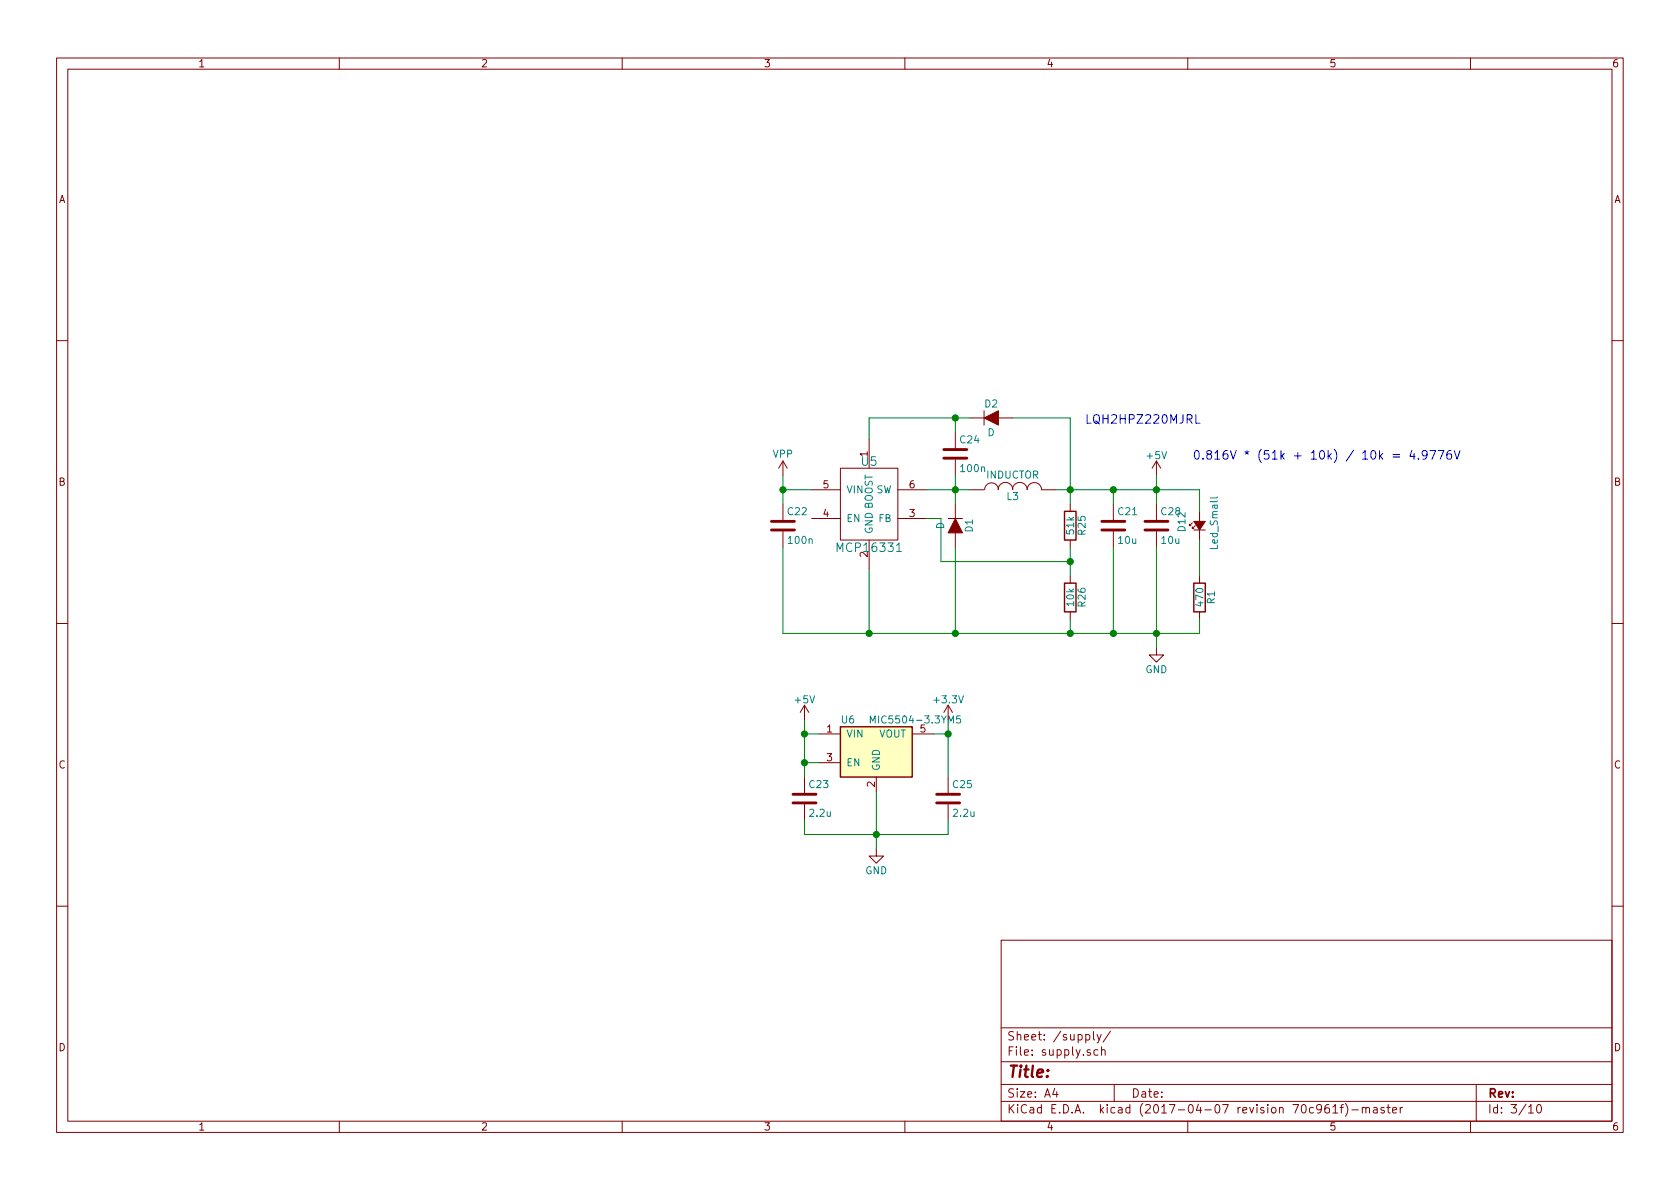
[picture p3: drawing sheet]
EESchema Schematic File Version 2
LIBS:stmbl
LIBS:transistors
LIBS:stm32
LIBS:conn
LIBS:power
LIBS:74xgxx
LIBS:74xx
LIBS:ac-dc
LIBS:actel
LIBS:adc-dac
LIBS:Altera
LIBS:analog_devices
LIBS:analog_switches
LIBS:atmel
LIBS:audio
LIBS:brooktre
LIBS:cmos_ieee
LIBS:cmos4000
LIBS:contrib
LIBS:cypress
LIBS:dc-dc
LIBS:device
LIBS:digital-audio
LIBS:diode
LIBS:display
LIBS:dsp
LIBS:elec-unifil
LIBS:ESD_Protection
LIBS:ftdi
LIBS:gennum
LIBS:graphic
LIBS:hc11
LIBS:intel
LIBS:interface
LIBS:ir
LIBS:Lattice
LIBS:linear
LIBS:logo
LIBS:maxim
LIBS:memory
LIBS:microchip_dspic33dsc
LIBS:microchip_pic10mcu
LIBS:microchip_pic12mcu
LIBS:microchip_pic16mcu
LIBS:microchip_pic18mcu
LIBS:microchip_pic32mcu
LIBS:microchip
LIBS:microcontrollers
LIBS:motor_drivers
LIBS:motorola
LIBS:msp430
LIBS:nordicsemi
LIBS:nxp_armmcu
LIBS:onsemi
LIBS:opto
LIBS:Oscillators
LIBS:philips
LIBS:Power_Management
LIBS:powerint
LIBS:pspice
LIBS:references
LIBS:regul
LIBS:relays
LIBS:rfcom
LIBS:sensors
LIBS:silabs
LIBS:siliconi
LIBS:stm8
LIBS:supertex
LIBS:switches
LIBS:texas
LIBS:transf
LIBS:ttl_ieee
LIBS:valves
LIBS:video
LIBS:Xicor
LIBS:stmsp-cache
EELAYER 26 0
EELAYER END
$Descr A4 11693 8268
encoding utf-8
Sheet 3 10
Title ""
Date ""
Rev ""
Comp ""
Comment1 ""
Comment2 ""
Comment3 ""
Comment4 ""
$EndDescr
$Comp
L MCP16331 U5
U 1 1
P 6050 3500
F 0 "U5" H 6050 3800 60  0000 C CNN
F 1 "MCP16331" H 6050 3200 60  0000 C CNN
F 2 "stmbl:SOT-23-6" H 6650 3750 60  0001 C CNN
F 3 "" H 6650 3750 60  0001 C CNN
	1    6050 3500
	1    0    0    -1  
$EndComp
$Comp
L INDUCTOR L3
U 1 1
P 7050 3400
F 0 "L3" V 7000 3400 50  0000 C CNN
F 1 "INDUCTOR" V 7150 3400 50  0000 C CNN
F 2 "stmbl:SMD_INDUCTOR_32x25" H 7050 3400 50  0001 C CNN
F 3 "" H 7050 3400 50  0000 C CNN
	1    7050 3400
	0    -1   -1   0   
$EndComp
$Comp
L C C23
U 1 1
P 5600 5550
F 0 "C23" H 5625 5650 50  0000 L CNN
F 1 "2.2u" H 5625 5450 50  0000 L CNN
F 2 "stmbl:C_0603" H 5638 5400 50  0001 C CNN
F 3 "" H 5600 5550 50  0000 C CNN
	1    5600 5550
	1    0    0    -1  
$EndComp
$Comp
L C C25
U 1 1
P 6600 5550
F 0 "C25" H 6625 5650 50  0000 L CNN
F 1 "2.2u" H 6625 5450 50  0000 L CNN
F 2 "stmbl:C_0603" H 6638 5400 50  0001 C CNN
F 3 "" H 6600 5550 50  0000 C CNN
	1    6600 5550
	1    0    0    -1  
$EndComp
$Comp
L C C24
U 1 1
P 6650 3150
F 0 "C24" H 6675 3250 50  0000 L CNN
F 1 "100n" H 6675 3050 50  0000 L CNN
F 2 "stmbl:C_0603" H 6688 3000 50  0001 C CNN
F 3 "" H 6650 3150 50  0000 C CNN
	1    6650 3150
	1    0    0    -1  
$EndComp
$Comp
L C C22
U 1 1
P 5450 3650
F 0 "C22" H 5475 3750 50  0000 L CNN
F 1 "100n" H 5475 3550 50  0000 L CNN
F 2 "stmbl:C_0603" H 5488 3500 50  0001 C CNN
F 3 "" H 5450 3650 50  0000 C CNN
	1    5450 3650
	1    0    0    -1  
$EndComp
$Comp
L D D1
U 1 1
P 6650 3650
F 0 "D1" H 6650 3750 50  0000 C CNN
F 1 "D" H 6650 3550 50  0000 C CNN
F 2 "stmbl:SMA_Standard" H 6650 3650 50  0001 C CNN
F 3 "" H 6650 3650 50  0000 C CNN
	1    6650 3650
	0    1    1    0   
$EndComp
$Comp
L R R25
U 1 1
P 7450 3650
F 0 "R25" V 7530 3650 50  0000 C CNN
F 1 "51k" V 7450 3650 50  0000 C CNN
F 2 "stmbl:R_0603" V 7380 3650 50  0001 C CNN
F 3 "" H 7450 3650 50  0000 C CNN
	1    7450 3650
	1    0    0    -1  
$EndComp
$Comp
L R R26
U 1 1
P 7450 4150
F 0 "R26" V 7530 4150 50  0000 C CNN
F 1 "10k" V 7450 4150 50  0000 C CNN
F 2 "stmbl:R_0603" V 7380 4150 50  0001 C CNN
F 3 "" H 7450 4150 50  0000 C CNN
	1    7450 4150
	1    0    0    -1  
$EndComp
$Comp
L D D2
U 1 1
P 6900 2900
F 0 "D2" H 6900 3000 50  0000 C CNN
F 1 "D" H 6900 2800 50  0000 C CNN
F 2 "stmbl:SOD-123" H 6900 2900 50  0001 C CNN
F 3 "" H 6900 2900 50  0000 C CNN
	1    6900 2900
	1    0    0    -1  
$EndComp
Wire Wire Line
	6050 3050 6050 2900
Wire Wire Line
	6050 2900 6750 2900
Wire Wire Line
	6650 3000 6650 2900
Connection ~ 6650 2900
Wire Wire Line
	6450 3400 6750 3400
Wire Wire Line
	6650 3300 6650 3500
Connection ~ 6650 3400
Wire Wire Line
	7350 3400 8350 3400
Wire Wire Line
	7450 2900 7450 3500
Wire Wire Line
	7450 3800 7450 4000
Wire Wire Line
	6650 4400 6650 3800
Wire Wire Line
	5450 4400 8350 4400
Wire Wire Line
	7450 4400 7450 4300
Wire Wire Line
	6050 3950 6050 4400
Connection ~ 6650 4400
Connection ~ 7450 3400
Connection ~ 7450 4400
Wire Wire Line
	7050 2900 7450 2900
Wire Wire Line
	6450 3600 6550 3600
Wire Wire Line
	6550 3600 6550 3900
Wire Wire Line
	6550 3900 7450 3900
Connection ~ 7450 3900
Wire Wire Line
	5650 3400 5450 3400
Wire Wire Line
	5450 3300 5450 3500
Wire Wire Line
	5450 3800 5450 4400
Connection ~ 6050 4400
$Comp
L GND #PWR027
U 1 1
P 8050 4500
F 0 "#PWR027" H 8050 4250 50  0001 C CNN
F 1 "GND" H 8050 4350 50  0000 C CNN
F 2 "" H 8050 4500 50  0000 C CNN
F 3 "" H 8050 4500 50  0000 C CNN
	1    8050 4500
	1    0    0    -1  
$EndComp
$Comp
L +5V #PWR028
U 1 1
P 8050 3300
F 0 "#PWR028" H 8050 3150 50  0001 C CNN
F 1 "+5V" H 8050 3440 50  0000 C CNN
F 2 "" H 8050 3300 50  0000 C CNN
F 3 "" H 8050 3300 50  0000 C CNN
	1    8050 3300
	1    0    0    -1  
$EndComp
$Comp
L VPP #PWR029
U 1 1
P 5450 3300
F 0 "#PWR029" H 5450 3150 50  0001 C CNN
F 1 "VPP" H 5450 3450 50  0000 C CNN
F 2 "" H 5450 3300 50  0000 C CNN
F 3 "" H 5450 3300 50  0000 C CNN
	1    5450 3300
	1    0    0    -1  
$EndComp
Connection ~ 5450 3400
$Comp
L C C21
U 1 1
P 7750 3650
F 0 "C21" H 7775 3750 50  0000 L CNN
F 1 "10u" H 7775 3550 50  0000 L CNN
F 2 "stmbl:C_0603" H 7788 3500 50  0001 C CNN
F 3 "" H 7750 3650 50  0000 C CNN
	1    7750 3650
	1    0    0    -1  
$EndComp
$Comp
L C C28
U 1 1
P 8050 3650
F 0 "C28" H 8075 3750 50  0000 L CNN
F 1 "10u" H 8075 3550 50  0000 L CNN
F 2 "stmbl:C_0603" H 8088 3500 50  0001 C CNN
F 3 "" H 8050 3650 50  0000 C CNN
	1    8050 3650
	1    0    0    -1  
$EndComp
Wire Wire Line
	7750 4400 7750 3800
Wire Wire Line
	8050 3800 8050 4500
Connection ~ 7750 4400
Wire Wire Line
	8050 3300 8050 3500
Wire Wire Line
	7750 3500 7750 3400
Connection ~ 7750 3400
Connection ~ 8050 4400
Connection ~ 8050 3400
Wire Wire Line
	5700 5100 5600 5100
Wire Wire Line
	5600 5000 5600 5400
Wire Wire Line
	6500 5100 6600 5100
Wire Wire Line
	6600 5000 6600 5400
Wire Wire Line
	5600 5700 5600 5800
Wire Wire Line
	5600 5800 6600 5800
Wire Wire Line
	6600 5800 6600 5700
Wire Wire Line
	6100 5500 6100 5900
Connection ~ 6100 5800
Connection ~ 6600 5100
$Comp
L +5V #PWR030
U 1 1
P 5600 5000
F 0 "#PWR030" H 5600 4850 50  0001 C CNN
F 1 "+5V" H 5600 5140 50  0000 C CNN
F 2 "" H 5600 5000 50  0000 C CNN
F 3 "" H 5600 5000 50  0000 C CNN
	1    5600 5000
	1    0    0    -1  
$EndComp
Connection ~ 5600 5100
Text Notes 7550 2950 0    60   ~ 0
LQH2HPZ220MJRL
$Comp
L MIC55 U6
U 1 1
P 6100 5200
F 0 "U6" H 5850 5400 50  0000 L CNN
F 1 "MIC5504-3.3YM5" H 6700 5400 50  0000 R CNN
F 2 "stmbl:SOT-23-5" H 6750 4950 50  0001 C CIN
F 3 "" H 6100 5200 50  0000 C CNN
	1    6100 5200
	1    0    0    -1  
$EndComp
Wire Wire Line
	5700 5300 5600 5300
Connection ~ 5600 5300
$Comp
L Led_Small D12
U 1 1
P 8350 3650
F 0 "D12" H 8300 3775 50  0000 L CNN
F 1 "Led_Small" H 8175 3550 50  0000 L CNN
F 2 "stmbl:LED-0805-SIDE" V 8350 3650 50  0001 C CNN
F 3 "" V 8350 3650 50  0000 C CNN
	1    8350 3650
	0    -1   -1   0   
$EndComp
$Comp
L R R1
U 1 1
P 8350 4150
F 0 "R1" V 8430 4150 50  0000 C CNN
F 1 "470" V 8350 4150 50  0000 C CNN
F 2 "stmbl:R_0603" V 8280 4150 50  0001 C CNN
F 3 "" H 8350 4150 50  0000 C CNN
	1    8350 4150
	1    0    0    -1  
$EndComp
Wire Wire Line
	8350 3400 8350 3550
Wire Wire Line
	8350 3750 8350 4000
Wire Wire Line
	8350 4400 8350 4300
$Comp
L GND #PWR031
U 1 1
P 6100 5900
F 0 "#PWR031" H 6100 5650 50  0001 C CNN
F 1 "GND" H 6100 5750 50  0000 C CNN
F 2 "" H 6100 5900 50  0000 C CNN
F 3 "" H 6100 5900 50  0000 C CNN
	1    6100 5900
	1    0    0    -1  
$EndComp
$Comp
L +3.3V #PWR032
U 1 1
P 6600 5000
F 0 "#PWR032" H 6600 4850 50  0001 C CNN
F 1 "+3.3V" H 6600 5140 50  0000 C CNN
F 2 "" H 6600 5000 50  0000 C CNN
F 3 "" H 6600 5000 50  0000 C CNN
	1    6600 5000
	1    0    0    -1  
$EndComp
Text Notes 8300 3200 0    60   ~ 0
0.816V * (51k + 10k) / 10k = 4.9776V
$EndSCHEMATC
